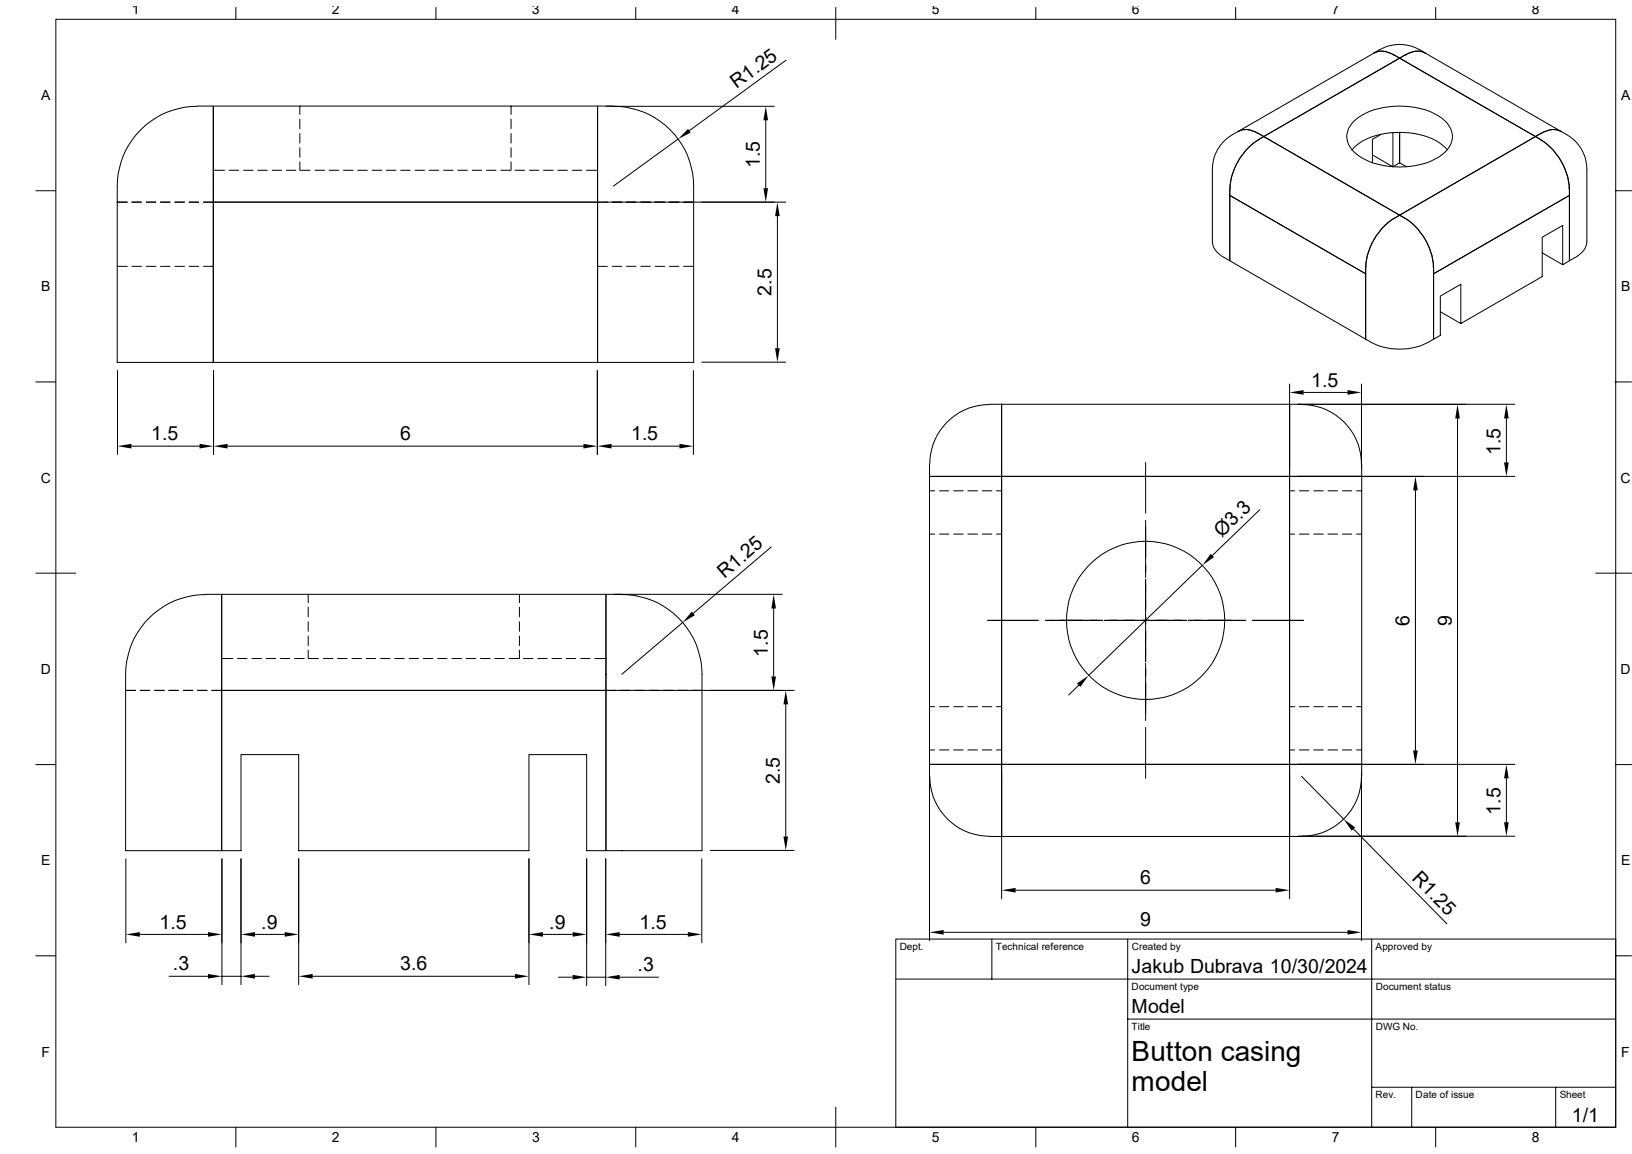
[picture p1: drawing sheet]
<svg xmlns="http://www.w3.org/2000/svg" width="297mm" height="210mm" viewBox="0 0 297 210" stroke-linecap="round" stroke-linejoin="round" font-family="sans-serif">
<g fill="none" stroke="#000" stroke-width=".18">
<path d="M10.2 3.5h283.8v201.6h-283.8zM35.9 19.3a14.6 14.6 0 0 0-14.6 14.6v32.1h17.5M35.9 19.3h2.9v14.6M42.9 1.4v2.1M54.6 19.3v1.5M79.3 1.4v2.1M93 19.3v1.5M110.3 19.3h30.6M111.7 19.3a14.6 14.6 0 0 1 14.5 14.6v32.1h-17.4v-32.1M111.7 19.3h-2.9v14.6M115.7 1.4v2.1M143 11l-17.6 12.8"/>
<path d="M152.1 1.4v5.8M188.5 1.4v2.1M224.9 1.4v2.1M250.1 9.7l-24.8 14.2M250.1 9.7a3.5 3.5 0 0 1 3.6 .3M251.1 9.1a7.3 7.3 0 0 1 7.3 0M251.1 9l-1 .7M254.7 10.6l24.7 14.2-24.7 14.4M254.7 10.6l-24.7 14.2 24.7 14.4M254.7 10.6l1-.6-1 .6 24.7 14.2 1.1-.5-1.1 .5 1.1 .6-1.1-.6-24.7 14.4 1 .6M254.7 10.6l-1-.6 1 .6-24.7 14.2-1-.5 1 .5-1 .6 1-.6 24.7 14.4-1 .6M258.4 9l1 .7"/>
<path d="M259.4 9.7l24.7 14.2M259.4 9.7a3.5 3.5 0 0 0-3.7 .3M261.3 1.4v2.1M6.5 34.7h3.7M23.2 36.8h-1.9M25.7 36.8h-1.7M28.4 36.8h-1.8M30.9 36.8h-1.7M33.6 36.8h-1.8M36.2 36.8h-1.8M37 36.8h71.8v29.2h-70M38.8 33.9v32.1"/>
<path d="M38.8 33.9v-14.6h70v14.6M38.8 33.9v2.9h70M38.8 31h2.1M41.7 31h1.7M44.3 31h1.8M46.9 31h1.7M49.5 31h1.7M52.1 31h1.7M54.6 21.7v1.7M54.6 24.3v1.7M54.6 26.9v1.7M54.6 29.5v1.5"/>
<path d="M54.7 31h1.7M57.3 31h1.8M59.9 31h1.7M62.5 31h1.8M65.1 31h1.7M67.7 31h1.8M70.3 31h1.8M72.9 31h1.7M75.5 31h1.8M78.1 31h1.7M80.7 31h1.8M83.3 31h1.7"/>
<path d="M85.9 31h1.8M88.5 31h1.8M91.1 31h1.8M93 21.7v1.7M93 24.3v1.7M93 26.9v1.7M93 29.5v1.5M93.7 31h1.8M96.4 31h1.6M98.9 31h1.8M101.5 31h1.8M104.1 31h1.8"/>
<path d="M106.7 31h2.1M108.8 33.9v2.9M123.4 25.3l-11.8 8.6M139.4 21.9v12.3M141.5 39.3v24.1M143 36.8h-34.2M223.8 35.6l24.7 14.2v11.9l-24.7-14.2zM225.3 23.9a7.6 7.6 0 0 0-4.7 6.9v13.1a3.6 3.6 0 0 0 2.2 3M225.3 23.9a3.5 3.5 0 0 1 3.7 .4M229 25.5a11.3 11.3 0 0 0-5.1 8.9M246 27.3a11.4 11.4 0 0 1 8.7-3.2 11.4 11.4 0 0 1 8.7 3.2M246.1 22.4a10.8 10.8 0 0 1 7.6-3.1 13.1 13.1 0 0 1 9.2 2.6 3.7 3.7 0 0 1 0 5.9 13.3 13.3 0 0 1-10.1 2.5 9.8 9.8 0 0 1-7.1-3.5 3.5 3.5 0 0 1 .4-4.4z"/>
<path d="M251.4 24.4l-1.6 1v4.2M253.5 24.1v6.3l-3.7-2.2M253.5 30.4l1.2-.8v-5.5v5.5l1.3 .8M254.7 39.2l-1 .6M254.7 39.2l1 .6M255.7 39.8a11.1 11.1 0 0 1 5.2 8.8 11.3 11.3 0 0 0-5.2-8.8zM280.5 25.5a11.1 11.1 0 0 1 5.1 8.9 11.3 11.3 0 0 0-5.1-8.9zM284.1 23.9a7.6 7.6 0 0 1 4.7 6.9v13.1a3.6 3.6 0 0 1-2.1 3M284.1 23.9a3.5 3.5 0 0 0-3.6 .4M294 34.7h2.9M21.3 48.5h1.9M24 48.5h1.7"/>
<path d="M26.6 48.5h1.8M29.2 48.5h1.7M31.8 48.5h1.8M34.4 48.5h1.8M37 48.5h1.8M108.8 48.5h1.7M111.4 48.5h1.8M114 48.5h1.7M116.6 48.5h1.8M119.2 48.5h1.7M121.8 48.5h1.8M124.4 48.5h1.8"/>
<path d="M222.8 46.9l1 .6v-13.1v1.2l24.7 14.2M248.5 48.6v13.1M252 41.1a11.2 11.2 0 0 0-3.4 7.5 11.1 11.1 0 0 1 5.1-8.8zM280.7 46l3.7 2.2v-7.2l-3.7 2.2v7.1l-14.8 8.6M284.4 48.2l1.2-.7v-11.9l-24.7 14.2v11.9l1.2-.7v-7.1l3.8-2.2v7.2l-3.8-2.2M286.6 46.9l-1 .6v-13.1v1.2l-24.7 14.2v-1.2v13.1a11.4 11.4 0 0 1-12.4 0M6.5 69.5h3.7M21.4 67.4v15.3M38.9 67.4v15.3M108.7 67.4v15.3M126.2 67.4v15.3M127.7 65.9h15.3"/>
<path d="M180.1 73.6h2.2M180.1 73.6a10.8 10.8 0 0 0-10.9 10.9M182.3 73.6v10.9M182.3 73.6h52.4v10.9M234.7 69.9v16.8h41M236.9 73.6a10.8 10.8 0 0 1 10.9 10.9M237.2 71.4h8M247.8 69.9v15.3M265.3 76.2v73.4M274.2 76.2v8M275.7 73.6h-41v10.9M294 69.5h2.9"/>
<path d="M23.9 81.2h12.4M41.4 81.2h64.8M111.3 81.2h12.4M140.4 99.5l-14.2 12.1M169.2 89.3h.9M169.2 97.2h.9M169.2 84.5v2.2h10.9M171 89.3h1.7M171 97.2h1.7M173.6 89.3h1.7M173.6 97.2h1.7M176.1 89.3h1.8"/>
<path d="M176.1 97.2h1.8M178.8 89.3h1.7M178.8 97.2h1.7M180.1 86.7h-10.9v52.4M180.1 86.7h2.2v52.4h-2.2M180.1 86.7h2.2M181.4 89.3h.9M181.4 97.2h.9M182.3 86.7h52.4v52.4M182.3 86.7v52.4h52.4M182.3 84.5v2.2h52.4v-2.2M182.3 84.5v2.2"/>
<path d="M208.5 84.2v9.2M208.5 94.7v10.4M229.3 92.8l-8.7 8.3M234.7 89.3h.9M234.7 97.2h.9M236.5 89.3h1.7M236.5 97.2h1.7M239.1 89.3h1.7M239.1 97.2h1.7M241.7 89.3h1.7M241.7 97.2h1.7M244.3 89.3h1.7"/>
<path d="M244.3 97.2h1.7M246.9 89.3h.9M246.9 97.2h.9M247.8 86.7v52.4h-10.9M247.8 86.7h-13.1v52.4h2.2M247.8 84.5v2.2M257.6 89.2v47.4M6.5 104.3h7.3M37.4 108.2h2.9v14.6M37.4 108.2a14.6 14.6 0 0 0-14.5 14.6v32h17.4v-32M40.3 119.8h2.1M43.2 119.8h1.8"/>
<path d="M45.8 119.8h1.8M48.4 119.8h1.8M51.1 119.8h1.6M53.6 119.8h1.8M56.1 108.2v1.5M56.1 110.5v1.8M56.1 113.2v1.7M56.1 115.7v1.8M56.1 118.3v1.5M56.2 119.8h1.8M58.8 119.8h1.8M61.4 119.8h1.8"/>
<path d="M64.1 119.8h1.7M66.6 119.8h1.8M69.3 119.8h1.7M71.8 119.8h1.8M74.5 119.8h1.7M77 119.8h1.8M79.6 119.8h1.8M82.3 119.8h1.7M84.8 119.8h1.8M87.5 119.8h1.7M90 119.8h1.8M92.7 119.8h1.7"/>
<path d="M94.5 108.2v1.5M94.5 110.5v1.8M94.5 113.2v1.7M94.5 115.7v1.8M94.5 118.3v1.5M95.3 119.8h1.7M97.9 119.8h1.7M100.5 119.8h1.7M103 119.8h1.8M105.7 119.8h1.7M108.2 119.8h2.1M113.2 108.2a14.6 14.6 0 0 1 14.6 14.6v32h-17.5v-32"/>
<path d="M124.2 113.3l-11 9.4M140.8 110.7v12.4M142.4 108.2h-32.1v14.6M179.7 112.9h9.3M190.3 112.9h10.4M201 112.9h15M208.5 105.4v15M216.3 112.9h10.4M218.8 102.9l-20.7 20M228 112.9h9.2M290.4 104.3h6.5M6.5 139.1h3.7"/>
<path d="M24.7 125.6h-1.8M27.3 125.6h-1.8M29.9 125.6h-1.7M32.5 125.6h-1.8M35.1 125.6h-1.7M37.7 125.6h-1.8M40.3 122.8v-14.6h70v14.6M40.3 122.8v2.8h70M40.3 125.6h70v29.2h-3.5v-17.5h-10.5v17.5h-41.9v-17.5h-10.5v17.5h-3.6zM40.3 125.6h-1.7M110.3 122.8v2.8M143 128.2v24"/>
<path d="M144.5 125.6h-34.2M169.2 139.1h10.9M169.2 128.6h.9M169.2 136.5h.9M169.2 139.1v32.1M171 128.6h1.7M171 136.5h1.7M173.6 128.6h1.7M173.6 136.5h1.7M176.1 128.6h1.8M176.1 136.5h1.8M178.8 128.6h1.7"/>
<path d="M178.8 136.5h1.7M180.1 139.1h2.2v24.5M181.4 128.6h.9M181.4 136.5h.9M196.3 124.7l-1.8 1.8M208.5 132.4v9.2M208.5 120.7v10.4M234.7 128.6h.9M234.7 136.5h.9M234.7 139.1h41M234.7 139.1v24.5M236.5 128.6h1.7"/>
<path d="M236.5 136.5h1.7M236.9 139.1h10.9v2.2M239.1 128.6h1.7M239.1 136.5h1.7M241.7 128.6h1.7M241.7 136.5h1.7M244.3 128.6h1.7M244.3 136.5h1.7M246.9 128.6h.9M246.9 136.5h.9M294 139.1h2.9M22.9 156.3v15.3"/>
<path d="M40.4 156.3v22.9M43.9 156.3v22.9M54.4 156.3v22.9M96.3 156.3v22.9M106.8 156.3v23.1M110.2 156.3v23.1M127.7 156.3v15.3M129.2 154.8h15.3M169.2 141.3a10.8 10.8 0 0 0 10.9 10.9M182.3 141.3v-2.2h52.4v13.1M182.3 141.3v10.9h52.4M182.3 141.3v10.9h-2.2"/>
<path d="M234.7 152.2h2.2M236.2 152.2h39.5M236.9 141.3l7.6 7.8M246.3 150.9l17 17.2M247.8 140.6v30.6M247.8 141.3a10.8 10.8 0 0 1-10.9 10.9M274.2 141.6v8M6.5 173.9h3.7M25.4 170.1h12.4M30.8 177.7h7M40.4 177.7h3.5M46.4 170.1h5.4"/>
<path d="M46.4 177.7h2.6M56.9 177.7h36.8M98.8 170.1h5.4M101.6 177.8h2.6M106.8 177.8h3.4M112.8 177.8h7M112.8 170.1h12.4M163 178.2h131M171.7 169.7h73.5M180.5 170.9v7.3M184.8 162h47.4M205.2 170.9v34.2"/>
<path d="M249.6 170.9v34.2M294 170.9h-131v34.2M294 173.9h2.9M205.2 185.5h88.8M249.6 197.9h44.4M256.9 197.9v7.2M283.1 197.9v7.2M42.9 205.1v3.6M79.3 205.1v3.6M115.7 205.1v3.6M152.1 201.5v7.2M188.5 205.1v3.6"/>
<path d="M224.9 205.1v3.6M261.3 205.1v3.6"/>
<circle cx="208.5" cy="112.9" r="14.4"/>
</g>
<g fill="#000">
<path d="M125.2 23.5l.5 .6-2.3 1.2zM139.4 19.3l.4 2.6h-.9zM138.9 34.2h.9l-.4 2.6zM141.5 36.8l.4 2.5h-.8zM141.1 63.4h.8l-.4 2.5zM234.7 71.4l2.5-.4v.8zM245.2 71l2.6 .4-2.6 .4zM265.3 73.6l.4 2.6h-.9zM274.2 73.6l.4 2.6h-.9zM21.4 81.2l2.5-.4v.8zM36.3 80.8l2.6 .4-2.6 .4zM38.9 81.2l2.5-.4v.8z"/>
<path d="M106.2 80.8l2.5 .4-2.5 .4zM108.7 81.2l2.6-.4v.8zM123.7 80.8l2.5 .4-2.5 .4zM257.6 86.7l.4 2.5h-.8zM273.7 84.2h.9l-.4 2.5zM125.9 111.3l.5 .7-2.2 1.3zM140.8 108.2l.4 2.5h-.8zM220.3 100.8l.6 .6-2.1 1.5zM140.4 123.1h.8l-.4 2.5zM143 125.6l.4 2.6h-.8zM196 124.4l2.1-1.5-1.5 2.1zM257.2 136.6h.8l-.4 2.5z"/>
<path d="M142.6 152.2h.8l-.4 2.6zM244.5 149.1l2.1 1.5-.6 .6zM264.8 149.6h.9l-.4 2.6zM274.2 139.1l.4 2.5h-.9zM273.7 149.6h.9l-.4 2.6zM22.9 170.1l2.5-.5v.9zM37.8 177.2l2.6 .5-2.6 .4zM37.8 169.6l2.6 .5-2.6 .4zM43.9 177.7l2.5-.5v.9zM43.9 170.1l2.5-.5v.9zM51.8 169.6l2.6 .5-2.6 .4zM54.4 177.7l2.5-.5v.9z"/>
<path d="M93.7 177.2l2.6 .5-2.6 .4zM96.3 170.1l2.5-.5v.9zM104.2 169.6l2.6 .5-2.6 .4zM104.2 177.4l2.6 .4-2.6 .5zM110.2 177.8l2.6-.4v.9zM110.2 170.1l2.6-.5v.9zM125.2 169.6l2.5 .5-2.5 .4zM169.2 169.7l2.5-.5v.9zM182.3 162l2.5-.4v.8zM232.2 161.6l2.5 .4-2.5 .4zM245.2 169.2l2.6 .5-2.6 .4z"/>
</g>
<g font-size="5.1">
<text x="206" y="193.1">Button casing</text>
<text x="206" y="198.6">model</text>
</g>
<g font-size="3.6">
<text x="134" y="16.2" transform="rotate(-36 134 16.2)">R1.25</text>
<text x="138.3" y="30.6" transform="rotate(-90 138.3 30.6)">1.5</text>
<text x="140.4" y="53.8" transform="rotate(-90 140.4 53.8)">2.5</text>
<text x="238.6" y="70.4">1.5</text>
<text x="27.5" y="80.1">1.5</text>
<text x="72.8" y="80.1">6</text>
<text x="114.9" y="80.1">1.5</text>
<text x="273.1" y="82.8" transform="rotate(-90 273.1 82.8)">1.5</text>
<text x="222.3" y="97.9" transform="rotate(-44 222.3 97.9)">Ø3.3</text>
<text x="131.8" y="105.4" transform="rotate(-40 131.8 105.4)">R1.25</text>
<text x="256.5" y="113.9" transform="rotate(-90 256.5 113.9)">6</text>
<text x="264.2" y="113.9" transform="rotate(-90 264.2 113.9)">9</text>
<text x="139.7" y="119.5" transform="rotate(-90 139.7 119.5)">1.5</text>
<text x="141.9" y="142.7" transform="rotate(-90 141.9 142.7)">2.5</text>
<text x="273.1" y="148.3" transform="rotate(-90 273.1 148.3)">1.5</text>
<text x="207.5" y="161">6</text>
<text x="256.8" y="160" transform="rotate(45 256.8 160)">R1.25</text>
<text x="29" y="169">1.5</text>
<text x="47.5" y="169">.9</text>
<text x="99.9" y="169">.9</text>
<text x="116.4" y="169">1.5</text>
<text x="207.5" y="168.6">9</text>
<text x="31.5" y="176.6">.3</text>
<text x="72.9" y="176.6">3.6</text>
<text x="116" y="176.8">.3</text>
<text x="206" y="177.1">Jakub Dubrava 10/30/2024</text>
<text x="206" y="184.4">Model</text>
<text x="286.1" y="204.1">1/1</text>
</g>
<g font-size="2.5">
<text x="24" y="2.6">1</text>
<text x="60.4" y="2.6">2</text>
<text x="96.8" y="2.6">3</text>
<text x="133.2" y="2.6">4</text>
<text x="169.6" y="2.6">5</text>
<text x="206" y="2.6">6</text>
<text x="242.4" y="2.6">7</text>
<text x="278.8" y="2.6">8</text>
<text x="7.5" y="18.2">A</text>
<text x="295" y="18.2">A</text>
<text x="7.5" y="53">B</text>
<text x="295" y="53">B</text>
<text x="7.5" y="87.8">C</text>
<text x="294.9" y="87.8">C</text>
<text x="7.5" y="122.6">D</text>
<text x="294.9" y="122.6">D</text>
<text x="7.5" y="157.4">E</text>
<text x="295" y="157.4">E</text>
<text x="7.6" y="192.3">F</text>
<text x="295.1" y="192.3">F</text>
<text x="24" y="207.9">1</text>
<text x="60.4" y="207.9">2</text>
<text x="96.8" y="207.9">3</text>
<text x="133.2" y="207.9">4</text>
<text x="169.6" y="207.8">5</text>
<text x="206" y="207.9">6</text>
<text x="242.4" y="207.9">7</text>
<text x="278.8" y="207.9">8</text>
</g>
<g font-size="1.8">
<text x="163.7" y="173">Dept.</text>
<text x="181.2" y="173">Technical reference</text>
<text x="206" y="173">Created by</text>
<text x="250.4" y="173">Approved by</text>
<text x="206" y="180.3">Document type</text>
<text x="250.4" y="180.3">Document status</text>
<text x="206" y="187.5">Title</text>
<text x="250.4" y="187.5">DWG No.</text>
<text x="250.4" y="199.9">Rev.</text>
<text x="257.6" y="199.9">Date of issue</text>
<text x="283.9" y="199.9">Sheet</text>
</g>
</svg>
